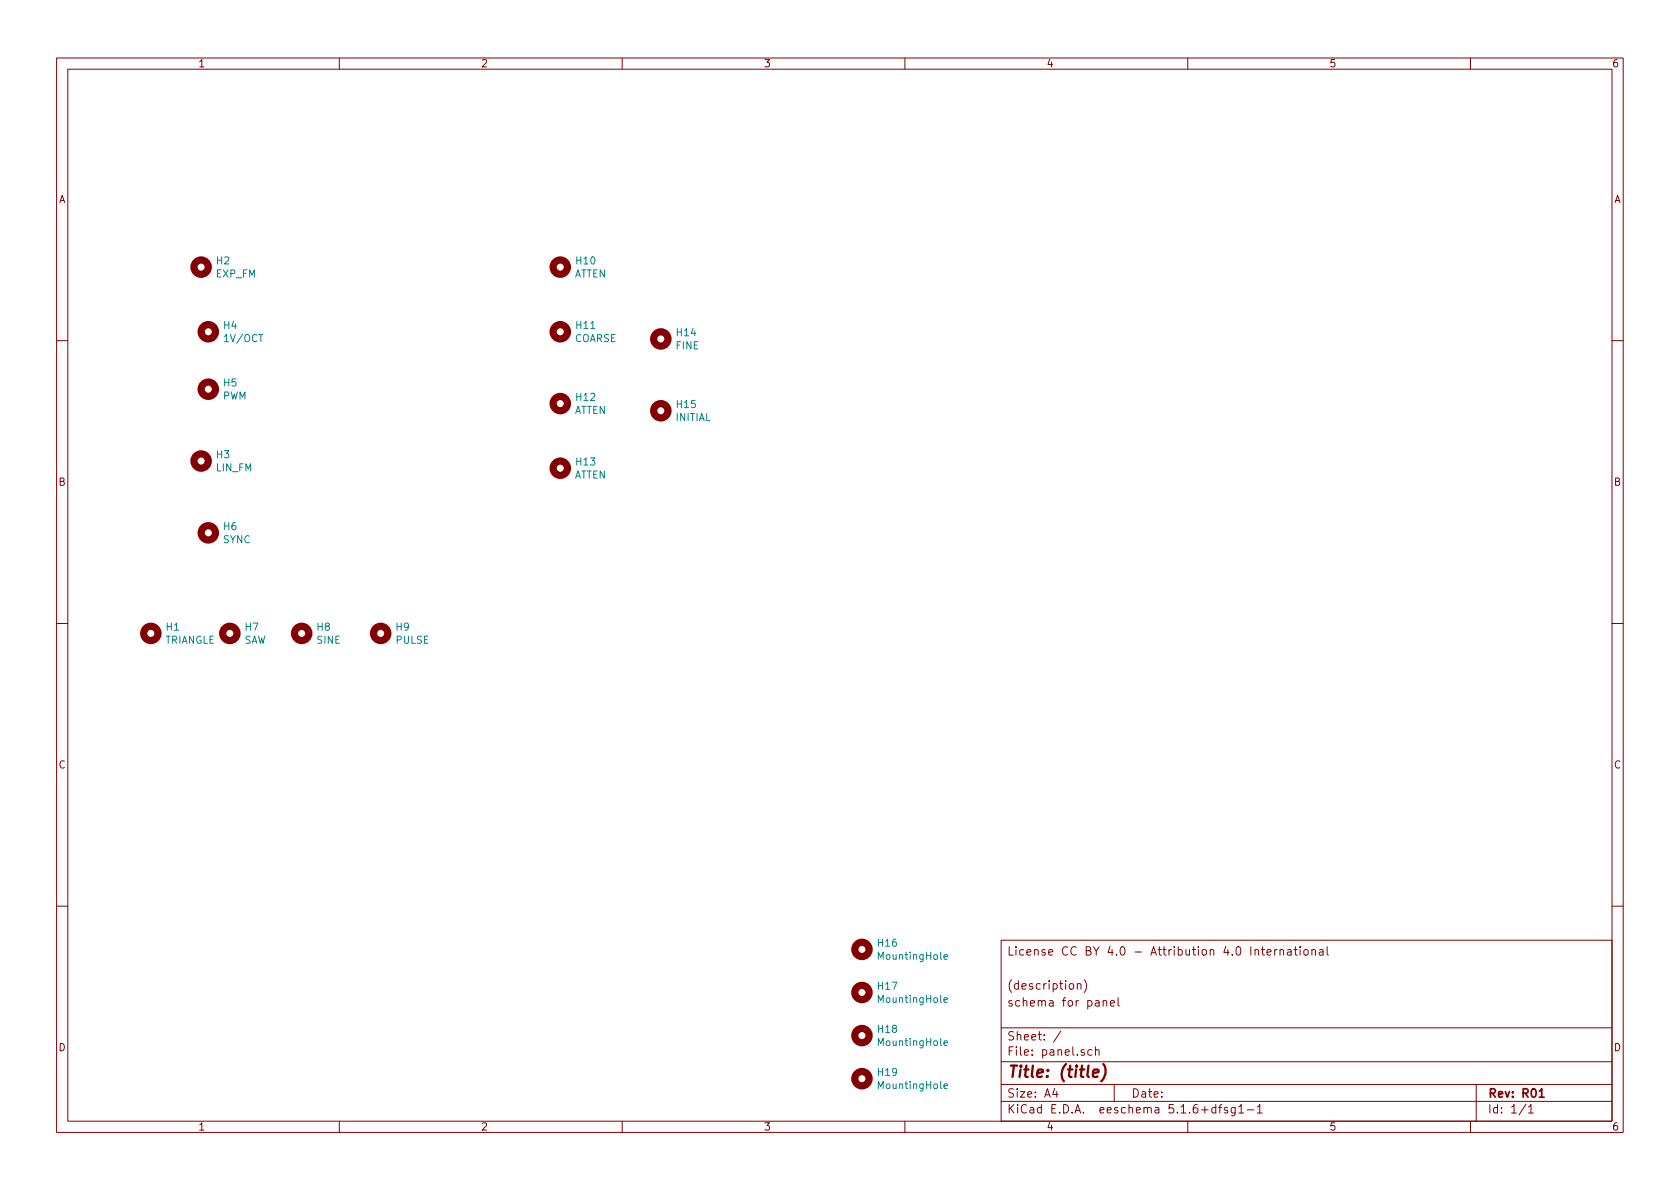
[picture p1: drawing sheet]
<svg xmlns="http://www.w3.org/2000/svg" width="297mm" height="210mm" viewBox="0 0 297 210" stroke-linecap="round" stroke-linejoin="round" font-family="sans-serif">
<g fill="none" stroke="#840000" stroke-width=".18">
<path d="M10 10.3h277v189.9h-277zM12 12.2h273v186.1h-273zM60 10.3v1.9M110 10.3v1.9M160 10.3v1.9M210 10.3v1.9M260 10.3v1.9M10 60.2h2M285 60.2h2M10 110.3h2M285 110.3h2M10 160.2h2"/>
<path d="M177 166.3h108v32h-108zM190.5 174.1l.1-.1a.37 .37 0 0 1 .5 .1v.8M190.5 173.9v1M191.7 173.2a1.71 1.71 0 0 1 0 2.3M195 177.1l.3-.2 .3 .1 .1 .9M195 176.9v1M196.3 177.4l.8-.1-.1-.3-.5-.1-.2 .2 .1 .7h.6M197.7 176.4v1.3l.2 .2M223 167.9h.6M223.2 167.4v1.3l.4 .2M224 168.4l.7-.1v-.3l-.5-.1-.2 .2 .1 .7h.6M225.4 167.9v1"/>
<path d="M225.8 167.9l-.4 .3M226.3 168l.2-.1 .4 .1v.9M226.3 167.9v1M227.7 168h.5l.1 .9M228.3 168.3h-.5l-.2 .2 .2 .4 .5-.1M228.8 167.9h.6M229 167.4v1.3l.4 .2M229.9 167.4v.2M229.9 167.9v1M230.6 168l.2-.1 .4 .1v.8l-.2 .1-.4-.1zM232 168l.2-.1 .3 .1 .1 .9M232 167.9v1"/>
<path d="M233.3 168h.6v.9M233.9 168.3h-.4l-.3 .2 .3 .4 .4-.1M234.6 167.4v1.3l.3 .2M285 160.2h2M60 198.3v1.9M110 198.3v1.9M160 198.3v1.9M177 194.8h108M177 191.8h108M177 187.8h108M177 181.8h108M186.5 192.5l-.4 1h1"/>
<path d="M186.8 193v1M187.6 182.3l-1.3 2M193.1 185.7l-.5-.1-.3 .3 .1 .6 .2 .1 .5-.1M193.7 185.7l.2-.1 .4 .1v.9M193.7 185.1v1.5M197 191.8v3M210 198.3v1.9M215 195.9l-.5-.1-.3 .3 .1 .6 .2 .1 .5-.1M215 195.3v1.5M215.5 195.8h.5M216 195.3l-.3 .2v1.3M217 195.9l-.3-.1-.2 .2v.3l.5 .1v.3h-.5"/>
<path d="M218.4 195.8v1.2l-.3 .3h-.3M218.4 195.9l-.4-.1-.3 .3 .1 .6h.6M219 195.8l.5-.5v1.5M219 196.8h.9M220.5 196.3h1.2M222.3 195.8l.4-.5v1.5M222.3 196.8h.9M260 198.3v1.9M261 191.8v6.5M269.8 195.2l-1.2 2M270.3 195.8l.4-.5v1.5M270.3 196.8h.8"/>
</g>
<path d="M272.2 193l.4-.5v1.5M272.2 194h.8" fill="none" stroke="#840000" stroke-width=".3"/>
<path d="M193.3 189.8l.9-.2v-.4l-.6-.1-.3 .3v.9l.2 .1 .6-.1M195.1 188.2a2.31 2.31 0 0 1-.4 3" fill="none" stroke="#840000" stroke-width=".41"/>
<g fill="none" stroke="#840000" stroke-width="1.3">
<circle cx="35.6" cy="47.2" r="1.27"/>
<circle cx="36.8" cy="58.7" r="1.27"/>
<circle cx="99.1" cy="47.2" r="1.27"/>
<circle cx="99.1" cy="58.7" r="1.27"/>
<circle cx="116.8" cy="59.9" r="1.27"/>
<circle cx="36.8" cy="68.8" r="1.27"/>
<circle cx="99.1" cy="71.4" r="1.27"/>
<circle cx="116.8" cy="72.6" r="1.27"/>
<circle cx="35.6" cy="81.5" r="1.27"/>
<circle cx="36.8" cy="94.2" r="1.27"/>
<circle cx="99.1" cy="82.8" r="1.27"/>
<circle cx="26.7" cy="112" r="1.27"/>
<circle cx="40.6" cy="112" r="1.27"/>
<circle cx="53.3" cy="112" r="1.27"/>
<circle cx="67.3" cy="112" r="1.27"/>
<circle cx="152.4" cy="175.5" r="1.27"/>
<circle cx="152.4" cy="167.9" r="1.27"/>
<circle cx="152.4" cy="190.7" r="1.27"/>
<circle cx="152.4" cy="183.1" r="1.27"/>
</g>
<path d="M166.9 169.2l.6-.1v-.2l-.4-.1-.2 .2 .1 .6h.5M166.9 176.8l.6-.1v-.2l-.4-.1-.2 .2 .1 .6h.5M166.9 192.1l.6-.1v-.3h-.4l-.2 .1 .1 .7h.5M166.9 184.4l.6-.1v-.2l-.4-.1-.2 .2 .1 .6h.5" fill="none" stroke="#008484" stroke-width=".18"/>
<text font-size="2.8" fill="#840000" x="178" y="190.5">Title: (title)</text>
<g font-size="2.1" fill="#840000">
<text x="178" y="169">License CC BY 4.0 - Attribution 4.0 International</text>
<text x="178" y="178">schema for panel</text>
<text x="178" y="175">(description)</text>
<text x="178" y="184">Sheet: /</text>
<text x="178" y="186.7">File: panel.sch</text>
<text x="178" y="196.9">KiCad E.D.A. eeschema 5.1.6+dfsg1-1</text>
<text x="178" y="194.1">Size: A4</text>
<text x="200" y="194.1">Date:</text>
<text x="263" y="194.1">Rev: R01</text>
<text x="263" y="196.9">Id: 1/1</text>
</g>
<g font-size="1.8" fill="#840000">
<text x="35" y="11.9">1</text>
<text x="85" y="11.9">2</text>
<text x="135" y="11.9">3</text>
<text x="185" y="11.9">4</text>
<text x="235" y="11.9">5</text>
<text x="285" y="11.9">6</text>
<text x="10.4" y="35.9">A</text>
<text x="285.4" y="35.9">A</text>
<text x="10.4" y="85.9">B</text>
<text x="285.4" y="85.9">B</text>
<text x="10.4" y="135.9">C</text>
<text x="285.4" y="135.9">C</text>
<text x="10.4" y="185.9">D</text>
<text x="285.4" y="185.9">D</text>
<text x="35" y="199.9">1</text>
<text x="85" y="199.9">2</text>
<text x="135" y="199.9">3</text>
<text x="185" y="199.9">4</text>
<text x="235" y="199.9">5</text>
<text x="285" y="199.9">6</text>
</g>
<g font-size="1.8" fill="#008484">
<text x="38.3" y="46.8">H2</text>
<text x="101.9" y="46.8">H10</text>
<text x="38.2" y="49.1">EXP_FM</text>
<text x="101.5" y="49.1">ATTEN</text>
<text x="39.6" y="58.2">H4</text>
<text x="101.9" y="58.2">H11</text>
<text x="119.7" y="59.5">H14</text>
<text x="39.8" y="60.5">1V/OCT</text>
<text x="101.5" y="60.5">COARSE</text>
<text x="119.5" y="61.8">FINE</text>
<text x="39.4" y="70.7">PWM</text>
<text x="39.6" y="68.3">H5</text>
<text x="101.9" y="70.9">H12</text>
<text x="101.5" y="73.2">ATTEN</text>
<text x="119.5" y="74.5">INITIAL</text>
<text x="119.7" y="72.2">H15</text>
<text x="38.2" y="83.4">LIN_FM</text>
<text x="38.3" y="81">H3</text>
<text x="101.9" y="82.3">H13</text>
<text x="101.5" y="84.6">ATTEN</text>
<text x="39.6" y="93.7">H6</text>
<text x="39.4" y="96.1">SYNC</text>
<text x="29.1" y="113.8">TRIANGLE</text>
<text x="29.4" y="111.5">H1</text>
<text x="43.1" y="113.8">SAW</text>
<text x="43.4" y="111.5">H7</text>
<text x="56" y="113.8">SINE</text>
<text x="56.1" y="111.5">H8</text>
<text x="70" y="113.8">PULSE</text>
<text x="70.1" y="111.5">H9</text>
<text x="155.3" y="167.4">H16</text>
<text x="155.5" y="169.7">MountingHole</text>
<text x="155.3" y="175">H17</text>
<text x="155.5" y="177.3">MountingHole</text>
<text x="155.3" y="182.6">H18</text>
<text x="155.5" y="185">MountingHole</text>
<text x="155.3" y="190.3">H19</text>
<text x="155.5" y="192.6">MountingHole</text>
</g>
</svg>
